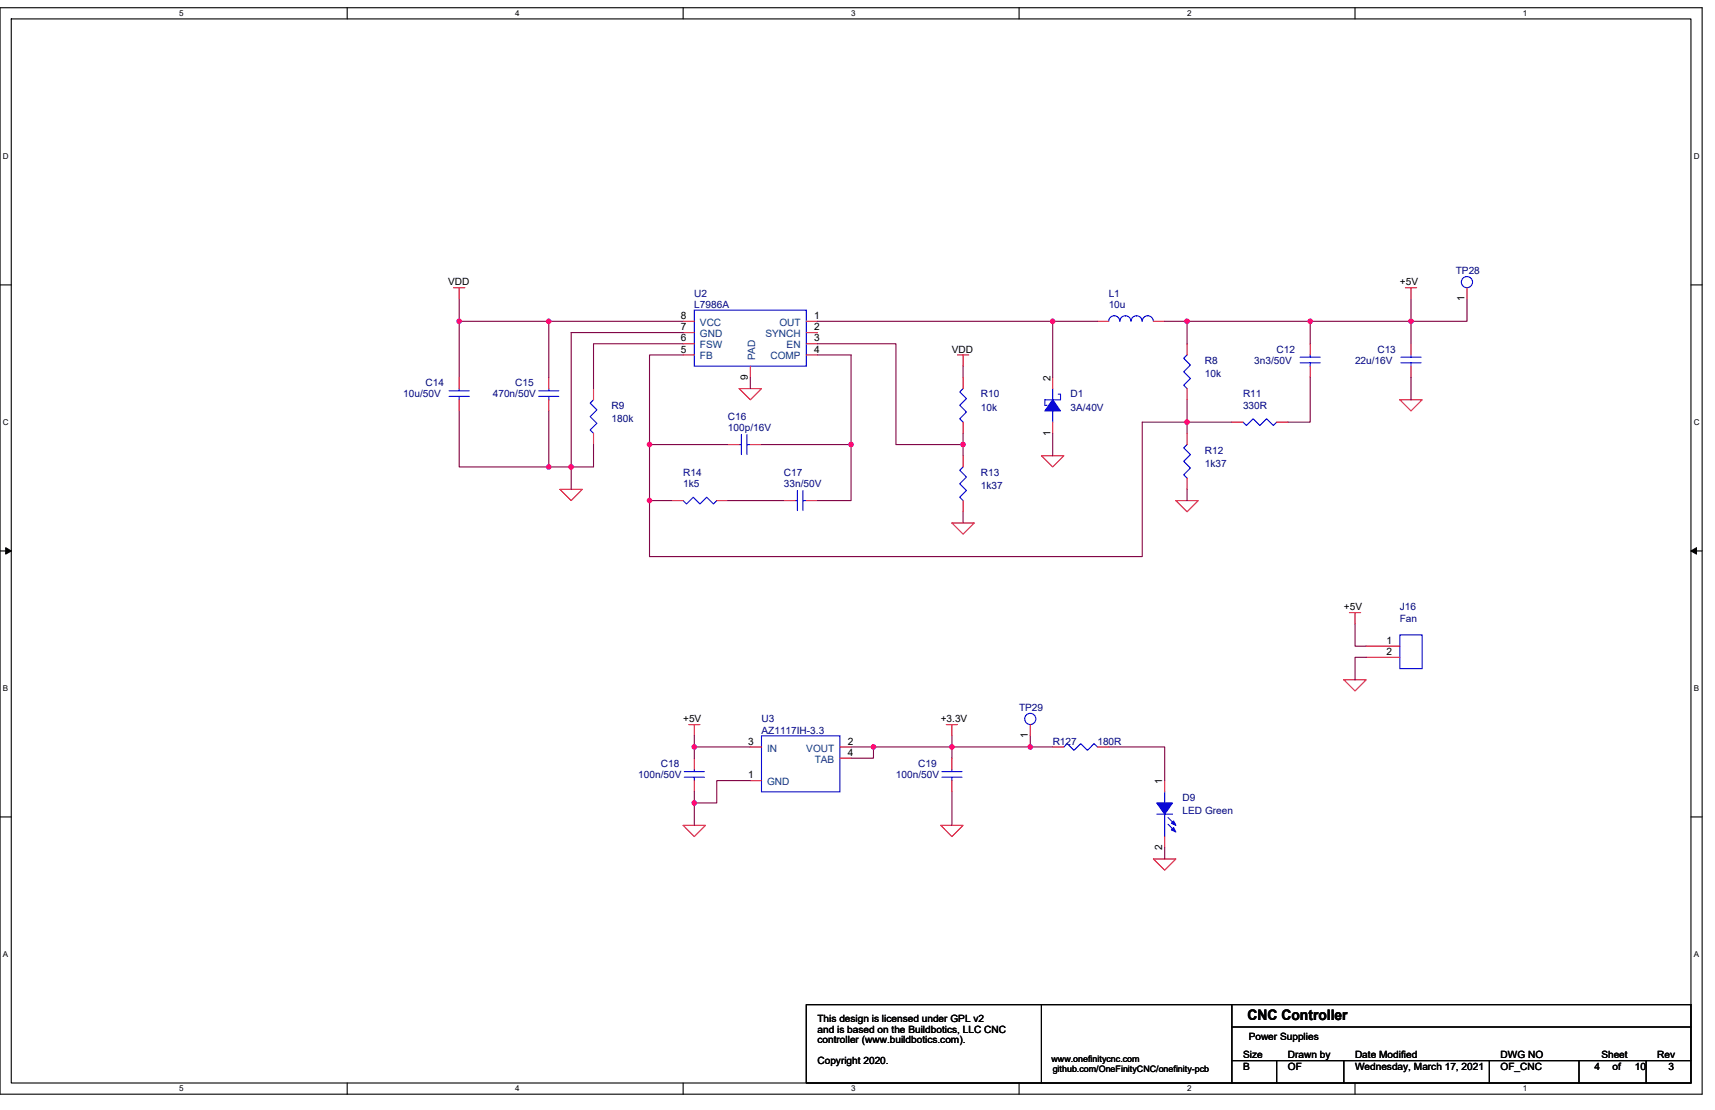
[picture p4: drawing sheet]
<svg xmlns="http://www.w3.org/2000/svg" width="432mm" height="279mm" viewBox="0 0 432 279" stroke-linecap="round" stroke-linejoin="round" font-family="sans-serif">
<path d="M0 1.9h428.6v273.5h-428.6zM2.8 4.8h422.9v267.8h-422.9z" fill="none" stroke="#000" stroke-width=".28"/>
<g fill="#fff">
<path d="M45.1 2.2h1.1v2.3h-1.1z"/>
<path d="M45.1 272.9h1.1v2.3h-1.1z"/>
</g>
<path d="M87.4 1.9v2.9M87.4 272.6v2.8" fill="none" stroke="#000" stroke-width=".28"/>
<g fill="#fff">
<path d="M129.7 2.2h1.1v2.3h-1.1z"/>
<path d="M129.7 272.9h1.1v2.3h-1.1z"/>
</g>
<path d="M172 1.9v2.9M172 272.6v2.8" fill="none" stroke="#000" stroke-width=".28"/>
<g fill="#fff">
<path d="M214.3 2.2h1.1v2.3h-1.1z"/>
<path d="M214.3 272.9h1.1v2.3h-1.1z"/>
</g>
<path d="M256.6 1.9v2.9M256.6 272.6v2.8" fill="none" stroke="#000" stroke-width=".28"/>
<g fill="#fff">
<path d="M298.9 2.2h1.1v2.3h-1.1z"/>
<path d="M298.9 272.9h1.1v2.3h-1.1z"/>
</g>
<path d="M341.2 1.9v2.9M341.2 272.6v2.8" fill="none" stroke="#000" stroke-width=".28"/>
<g fill="#fff">
<path d="M383.5 2.2h1.1v2.3h-1.1z"/>
<path d="M383.5 272.9h1.1v2.3h-1.1z"/>
<path d="M.7 38.2h1.5v2.3h-1.5z"/>
<path d="M426.5 38.2h1.4v2.3h-1.4z"/>
<path d="M.7 105.2h1.5v2.2h-1.5z"/>
<path d="M426.5 105.2h1.4v2.2h-1.4z"/>
</g>
<path d="M0 71.7h2.8M425.7 71.7h2.9" fill="none" stroke="#000" stroke-width=".28"/>
<g fill="#fff">
<path d="M.7 172.1h1.4v2.3h-1.4z"/>
<path d="M426.5 172.1h1.3v2.3h-1.3z"/>
</g>
<path d="M0 138.7h2.8M425.7 138.7h2.9" fill="none" stroke="#000" stroke-width=".28"/>
<path d="M1.4 137.9l1.4 .8-1.4 .8zM425.7 138.7l1.4-.8v1.6z" fill="#000" stroke="#000" stroke-width=".25"/>
<g fill="#fff">
<path d="M.7 239.1h1.4v2.3h-1.4z"/>
<path d="M426.4 239.1h1.4v2.3h-1.4z"/>
</g>
<path d="M0 205.6h2.8M425.7 205.6h2.9M262.2 252.9h-59.2v19.7h59.2M262.2 252.9h48v19.7h-48zM310.2 252.9h115.5v19.7h-115.5M310.2 258.5h115.5M310.2 267h115.5M321.4 267v5.6M338.3 267v5.6M375 267v5.6M397.6 267v5.6M414.5 267v5.6" fill="none" stroke="#000" stroke-width=".28"/>
<g fill="none" stroke="#f00" stroke-width=".28">
<path d="M114.2 72.4h2.8M115.6 72.4v2.8M353.8 72.4h2.9M355.3 72.4v2.8M369.4 72.4v2.8M115.6 95v2.8M138.2 95v2.8M149.4 97.8v2.8M172 80.9h2.8M172 83.7h2.8M172 86.5h2.8M172 89.3h2.8"/>
<path d="M186.1 97.8h5.6l-2.8 2.8zM188.9 92.2v2.8M203 89.3h2.8M203 86.5h2.8M203 83.7h2.8M203 80.9h2.8M241.1 89.3h2.8M242.5 89.3v2.9M242.5 95v2.8M265 95v2.8M276.3 80.9h2.8M290.4 80.9h2.8"/>
<path d="M298.9 97.8v2.8M298.9 86.5v2.8M329.9 86.5v2.8M329.9 92.2v2.8M355.3 86.5v2.8M355.3 92.2v2.8M115.6 100.6v2.8M138.2 100.6v2.8M149.4 109.1v2.8M183.3 111.9h2.8M188.9 111.9h2.8M242.5 106.3v2.8"/>
<path d="M242.5 114.7v2.8M262.2 114.7h5.7l-2.9 2.8zM265 106.3v2.8M298.9 109.1v2.8M310.2 106.3h2.8M321.4 106.3h2.9M352.4 100.6h5.7l-2.8 2.8zM141 123.2h5.6l-2.8 2.8zM169.2 126h2.8M180.5 126h2.8M197.4 126h2.8M203 126h2.8"/>
<path d="M239.7 131.6h5.6l-2.8 2.9zM242.5 126v2.8M296.1 126h5.6l-2.8 2.8zM298.9 120.4v2.8M339.7 154.2h2.9M341.2 154.2v2.8M338.3 171.1h5.7l-2.8 2.8zM344 162.6h8.4M344 165.5h8.4M173.4 182.4h2.8M174.8 182.4v2.8M174.8 190.8v2.9"/>
<path d="M174.8 196.5v2.8M188.9 188h2.8M188.9 196.5h2.8M211.5 188h2.8M211.5 190.8h2.8M238.3 182.4h2.8M239.7 182.4v2.8M239.7 190.8v2.9M239.7 196.5v2.8M259.4 182.4v2.8M265 188h2.9M276.3 188h2.8"/>
<path d="M293.2 196.5v2.8M172 207.8h5.6l-2.8 2.8zM236.9 207.8h5.6l-2.8 2.8zM290.4 216.2h5.7l-2.9 2.8zM293.2 210.6v2.8"/>
</g>
<g fill="none" stroke="#00f" stroke-width=".28">
<path d="M174.8 78.1h28.2v14.1h-28.2zM113.1 99.8h5.1M113.1 98.4h5.1M115.6 97.8v.6M115.6 99.8v.8M135.6 99.8h5.1M135.6 98.4h5.1M138.2 97.8v.6M138.2 99.8v.8M242.5 97.8l-.9 .9 1.7 1.6-1.7 1.7 1.7 1.7-1.7 1.7 .9 .9M265 97.8v2.8M266.4 99.2h.6v1.4h-3.9v1.4h.5"/>
<path d="M281.9 80.9a1.4 1.4 0 0 0-1.4-1.4 1.37 1.37 0 0 0-1.4 1.4M290.4 80.9a1.41 1.41 0 0 0-1.4-1.4 1.41 1.41 0 0 0-1.4 1.4 1.41 1.41 0 0 0-1.4-1.4 1.41 1.41 0 0 0-1.4 1.4 1.4 1.4 0 0 0-1.5-1.4 1.37 1.37 0 0 0-1.3 1.4M298.9 89.3l-.9 .9 1.7 1.7-1.7 1.7 1.7 1.7-1.7 1.7 .9 .8M327.3 91.3h5.1M327.3 89.9h5.1M329.9 89.3v.6M329.9 91.3v.9M352.7 91.3h5.1M352.7 89.9h5.1M355.3 89.3v.6M355.3 91.3v.9M149.4 100.6l-.8 .9 1.7 1.7-1.7 1.7 1.7 1.7-1.7 1.6 .8 .9"/>
<path d="M186.1 111.9h.6M186.7 109.4v5M188.1 111.9h.8M188.1 109.4v5M242.5 117.5l-.9 .9 1.7 1.7-1.7 1.7 1.7 1.7-1.7 1.7 .9 .8M265 103.4v2.9M298.9 111.9l-.9 .9 1.7 1.6-1.7 1.7 1.7 1.7-1.7 1.7 .9 .9M313 106.3l.8 .8 1.7-1.7 1.7 1.7 1.7-1.7 1.7 1.7 .8-.8M172 126l.8 .9 1.7-1.7 1.7 1.7 1.7-1.7 1.7 1.7 .9-.9M200.2 126h.6M200.8 123.5v5M202.2 126h.8"/>
<path d="M202.2 123.5v5M352.4 159.8h5.7v8.5h-5.7zM172.3 195.6h5.1M172.3 194.2h5.1M174.8 193.7v.5M174.8 195.6v.9M191.7 185.2h19.8v14.1h-19.8zM237.1 195.6h5.1M237.1 194.2h5.1M239.7 193.7v.5M239.7 195.6v.9M267.9 188l.8-.8 1.7 1.7 1.7-1.7 1.7 1.7 1.7-1.7 .8 .8"/>
<path d="M293.2 199.3v2.8M291.3 204.9h3.9M293.2 204.9v5.7M294.1 205.8l1.7 1.7M294.1 207.5l1.7 1.7"/>
<circle cx="369.4" cy="71" r="1.4"/>
<circle cx="259.4" cy="181" r="1.4"/>
</g>
<g fill="#00f" stroke="#00f" stroke-width=".28">
<path d="M265 100.6l2 2.8h-3.9z" fill-rule="evenodd"/>
<path d="M291.3 202.1h3.9l-2 2.8z" fill-rule="evenodd"/>
<path d="M295.5 208.3l.6 1.1-1.2-.5z" fill-rule="evenodd"/>
<path d="M295.5 206.6l.6 1.2-1.2-.6z" fill-rule="evenodd"/>
</g>
<g fill="none" stroke="#800040" stroke-width=".28">
<path d="M115.6 75.2v5.7M355.3 75.2v5.7h14.1v-5.7M115.6 80.9h22.6M115.6 80.9v14.1M138.2 80.9h33.8M138.2 80.9v14.1M172 83.7h-28.2v33.8M172 86.5h-22.6v11.3M172 89.3h-8.5v22.6M188.9 95v2.8M205.8 89.3h8.5v22.6h-22.6M205.8 80.9h59.2"/>
<path d="M205.8 86.5h19.8v25.4h16.9v2.8M242.5 92.2v2.8M276.3 80.9h-11.3v14.1M293.2 80.9h5.7v5.6M298.9 80.9h31M329.9 95v11.3h-5.6M329.9 80.9v5.6M329.9 80.9h25.4v5.6M355.3 95v5.6M115.6 103.4v14.1h22.6M138.2 117.5h5.6M138.2 103.4v14.1"/>
<path d="M143.8 117.5v5.7M149.4 111.9v5.6h-5.6M163.5 111.9h19.8M163.5 111.9v14.1h5.7M214.3 111.9v14.1h-8.5M242.5 109.1v2.8M265 109.1v5.6M298.9 106.3h11.3M298.9 100.6v5.7M298.9 106.3h-11.3v33.8h-124.1v-14.1M298.9 106.3v2.8M183.3 126h14.1"/>
<path d="M242.5 128.8v2.8M298.9 123.2v2.8M341.2 157v5.6h2.8M344 165.5h-2.8v5.6M174.8 185.2v2.8M174.8 199.3v2.8M188.9 188h-14.1v2.8M188.9 196.5h-8.4v5.6h-5.7v5.7M214.3 188h5.6M239.7 188v2.8M239.7 188h-19.8v2.8h-5.6M239.7 199.3v8.5"/>
<path d="M239.7 185.2v2.8M239.7 188h19.7M259.4 185.2v2.8M259.4 188h5.6M279.1 188h14.1v8.5M293.2 213.4v2.8"/>
</g>
<g fill="#f0f" stroke="#f0f" stroke-width=".28">
<circle cx="143.8" cy="117.5" r=".57"/>
<circle cx="138.1" cy="117.5" r=".56"/>
<circle cx="138.2" cy="80.9" r=".55"/>
<circle cx="115.6" cy="80.9" r=".56"/>
<circle cx="163.5" cy="111.9" r=".55"/>
<circle cx="214.3" cy="111.9" r=".56"/>
<circle cx="242.5" cy="111.9" r=".56"/>
<circle cx="265" cy="80.9" r=".55"/>
<circle cx="163.5" cy="126" r=".55"/>
<circle cx="298.9" cy="106.3" r=".56"/>
<circle cx="298.9" cy="80.9" r=".56"/>
<circle cx="329.9" cy="80.9" r=".55"/>
<circle cx="355.3" cy="80.9" r=".56"/>
<circle cx="174.8" cy="188" r=".56"/>
<circle cx="174.8" cy="202.1" r=".56"/>
<circle cx="219.9" cy="188" r=".56"/>
<circle cx="239.6" cy="188" r=".56"/>
<circle cx="259.4" cy="188" r=".56"/>
</g>
<text font-size="3.7" x="314.1" y="256.8">CNC Controller</text>
<g font-size="2.5">
<text x="112.8" y="71.9">VDD</text>
<text x="352.4" y="71.9">+5V</text>
<text x="368.8" y="75.8" transform="rotate(-90 368.8 75.8)">1</text>
<text x="171.4" y="80.3">8</text>
<text x="171.4" y="83.1">7</text>
<text x="205" y="80.3">1</text>
<text x="205" y="83.1">2</text>
<text x="171.4" y="85.9">6</text>
<text x="171.4" y="88.8">5</text>
<text x="205" y="85.9">3</text>
<text x="205" y="88.8">4</text>
<text x="239.7" y="88.8">VDD</text>
<text x="188.3" y="95.5" transform="rotate(-90 188.3 95.5)">9</text>
<text x="264.5" y="95.8" transform="rotate(-90 264.5 95.8)">2</text>
<text x="264.5" y="109.6" transform="rotate(-90 264.5 109.6)">1</text>
<text x="338.3" y="153.6">+5V</text>
<text x="349.1" y="162.1">1</text>
<text x="349.1" y="164.9">2</text>
<text x="172" y="181.8">+5V</text>
<text x="236.9" y="181.8">+3.3V</text>
<text x="258.8" y="185.8" transform="rotate(-90 258.8 185.8)">1</text>
<text x="188.3" y="187.4">3</text>
<text x="213.4" y="187.4">2</text>
<text x="213.4" y="190.2">4</text>
<text x="188.3" y="195.9">1</text>
<text x="292.7" y="197.3" transform="rotate(-90 292.7 197.3)">1</text>
<text x="292.7" y="214" transform="rotate(-90 292.7 214)">2</text>
<text x="205.8" y="257.4">This design is licensed under GPL v2</text>
<text x="205.8" y="260">and is based on the Buildbotics, LLC CNC</text>
<text x="205.8" y="262.6">controller (www.buildbotics.com).</text>
<text x="314.4" y="261.9">Power Supplies</text>
<text x="205.8" y="267.8">Copyright 2020.</text>
<text x="313" y="266.4">Size</text>
<text x="313" y="269.2">B</text>
<text x="324.3" y="266.4">Drawn by</text>
<text x="324.3" y="269.2">OF</text>
<text x="341.2" y="269.2">Wednesday, March 17, 2021</text>
<text x="341.2" y="266.4">Date Modified</text>
<text x="377.8" y="266.4">DWG NO</text>
<text x="377.8" y="269.2">OF_CNC</text>
<text x="401.5" y="269.2">4</text>
<text x="403.2" y="266.4">Sheet</text>
<text x="406" y="269.2">of</text>
<text x="411.6" y="269.2">10</text>
<text x="417.3" y="266.4">Rev</text>
<text x="420.1" y="269.2">3</text>
</g>
<g font-size="2.5" fill="#000080">
<text x="366.5" y="69">TP28</text>
<text x="174.8" y="74.7">U2</text>
<text x="174.8" y="77.5">L7986A</text>
<text x="279.1" y="74.7">L1</text>
<text x="279.1" y="77.5">10u</text>
<text x="321.4" y="88.8">C12</text>
<text x="346.8" y="88.8">C13</text>
<text x="303.4" y="91.6">R8</text>
<text x="303.4" y="95">10k</text>
<text x="315.8" y="91.6">3n3/50V</text>
<text x="341.2" y="91.6">22u/16V</text>
<text x="101.5" y="100.1">10u/50V</text>
<text x="107.1" y="97.2">C14</text>
<text x="124.1" y="100.1">470n/50V</text>
<text x="129.7" y="97.2">C15</text>
<text x="247" y="100.1">R10</text>
<text x="269.6" y="100.1">D1</text>
<text x="313" y="100.1">R11</text>
<text x="154" y="102.9">R9</text>
<text x="154" y="106.3">180k</text>
<text x="183.3" y="105.7">C16</text>
<text x="247" y="103.4">10k</text>
<text x="269.6" y="103.4">3A/40V</text>
<text x="313" y="102.9">330R</text>
<text x="183.3" y="108.5">100p/16V</text>
<text x="172" y="119.8">R14</text>
<text x="197.4" y="119.8">C17</text>
<text x="247" y="119.8">R13</text>
<text x="303.4" y="114.2">R12</text>
<text x="303.4" y="117.5">1k37</text>
<text x="172" y="122.6">1k5</text>
<text x="197.4" y="122.6">33n/50V</text>
<text x="247" y="123.2">1k37</text>
<text x="352.4" y="153.6">J16</text>
<text x="352.4" y="156.4">Fan</text>
<text x="256.6" y="179">TP29</text>
<text x="191.7" y="181.8">U3</text>
<text x="191.7" y="184.6">AZ1117IH-3.3</text>
<text x="265" y="187.5">R127</text>
<text x="276.3" y="187.5">180R</text>
<text x="160.7" y="195.9">100n/50V</text>
<text x="166.4" y="193.1">C18</text>
<text x="225.6" y="195.9">100n/50V</text>
<text x="231.2" y="193.1">C19</text>
<text x="297.8" y="201.5">D9</text>
<text x="297.8" y="204.9">LED Green</text>
</g>
<g font-size="2.5" fill="#004080">
<text x="176.2" y="82">VCC</text>
<text x="196.2" y="82">OUT</text>
<text x="176.2" y="84.9">GND</text>
<text x="176.2" y="87.7">FSW</text>
<text x="192.7" y="84.9">SYNCH</text>
<text x="198.1" y="87.7">EN</text>
<text x="176.2" y="90.5">FB</text>
<text x="190.1" y="90.7" transform="rotate(-90 190.1 90.7)">PAD</text>
<text x="194" y="90.5">COMP</text>
<text x="193.1" y="189.2">IN</text>
<text x="203" y="189.2">VOUT</text>
<text x="205.1" y="192">TAB</text>
<text x="193.1" y="197.6">GND</text>
</g>
<g font-size="2.2">
<text x="264.8" y="267.3">www.onefinitycnc.com</text>
<text x="265" y="269.9">github.com/OneFinityCNC/onefinity-pcb</text>
</g>
<g font-size="2">
<text x="45.1" y="4.1">5</text>
<text x="129.7" y="4.1">4</text>
<text x="214.3" y="4.1">3</text>
<text x="298.9" y="4.1">2</text>
<text x="383.5" y="4.1">1</text>
<text x=".7" y="40">D</text>
<text x="426.5" y="40">D</text>
<text x=".7" y="107">C</text>
<text x="426.5" y="107">C</text>
<text x=".7" y="174">B</text>
<text x="426.5" y="174">B</text>
<text x=".7" y="240.9">A</text>
<text x="426.5" y="240.9">A</text>
<text x="45.1" y="274.7">5</text>
<text x="129.7" y="274.7">4</text>
<text x="214.3" y="274.7">3</text>
<text x="298.9" y="274.7">2</text>
<text x="383.5" y="274.7">1</text>
</g>
</svg>
